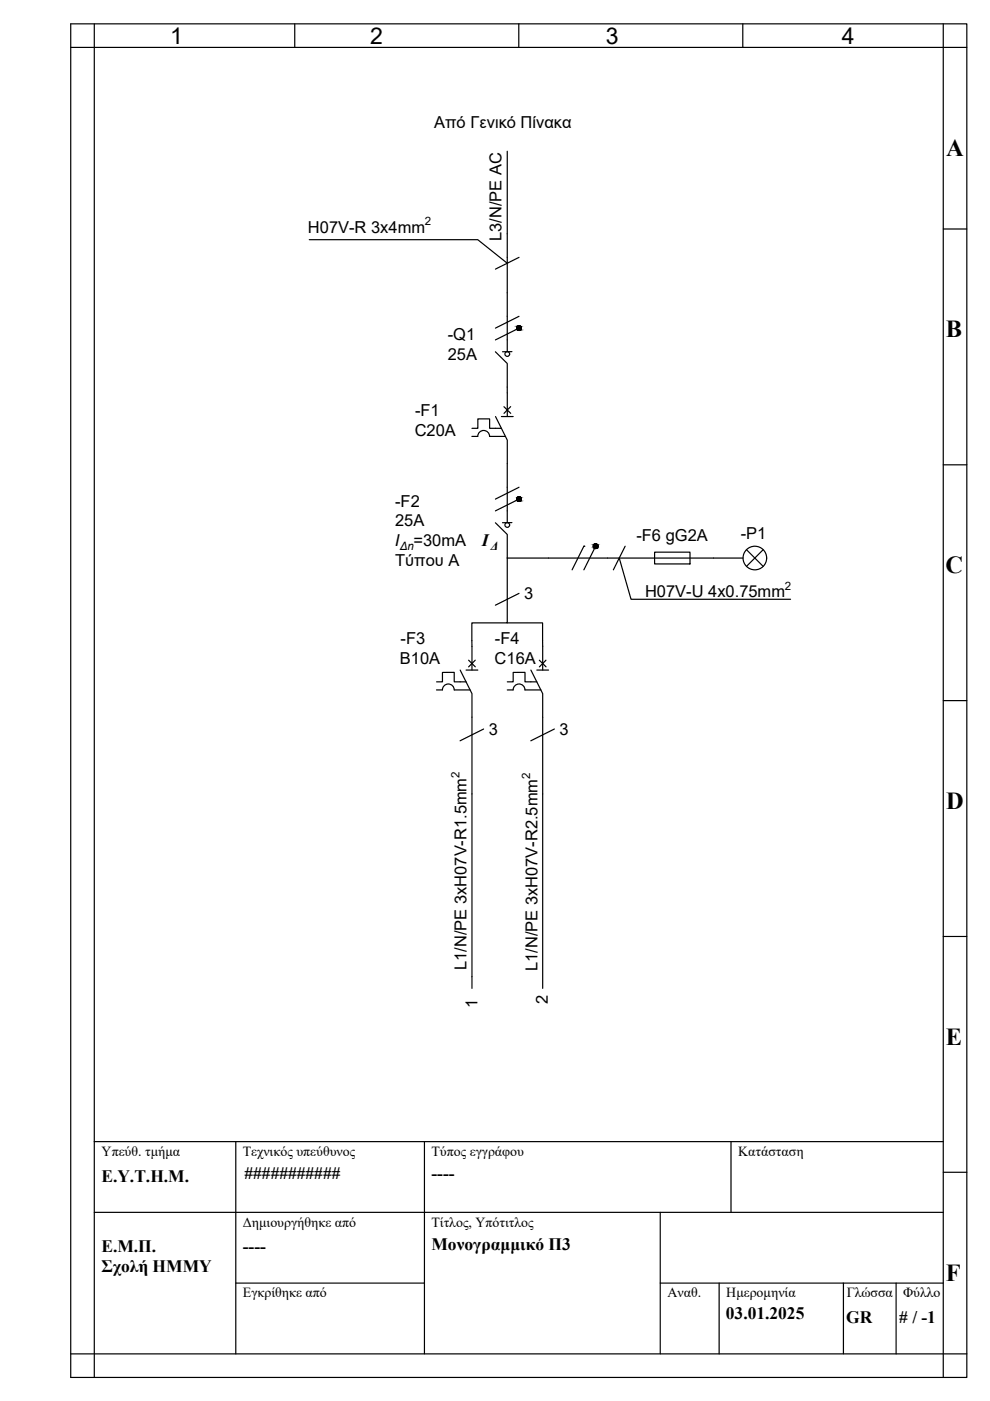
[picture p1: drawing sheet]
<svg xmlns="http://www.w3.org/2000/svg" width="210mm" height="297mm" viewBox="0 0 210 297" stroke-linecap="round" stroke-linejoin="round" font-family="sans-serif">
<!-- layer: 0 -->
<g fill="none" stroke="#000" stroke-width=".25">
<path d="M15 5.1h190v286.9h-190zM15 10.1h190M20 5.1v286.9M62.5 5.1v5M110 5.1v5M157.5 5.1v5M200 5.1v286.9M107.5 32.1v42.5M65.6 50.8h35.7l6.2 5M110 54.6l-5 2.5M200 48.6h5M105 74.6l2.5 2.5 .1 11.2"/>
<path d="M108.5 74.6h-2M110 67.1l-5 2.5M110 69.6l-5 2.5M100 92.5h1.3M100.1 90.8h1.2v-2h2.5v2h2.5M101.3 92.5a1.25 1.25 0 0 1 1.2-1.2 1.25 1.25 0 0 1 1.3 1.2M103.8 92.5h3.4M105.1 88.3l2.5 5-.1 17.5M106.3 88.3h2.5M106.8 86.2l1.5 1.4M108.3 86.2l-1.4 1.4M200 98.5h5"/>
<path d="M105 110.8l2.5 2.5v5M107.5 118.3h50M107.5 118.3v13.8h-7.5l.1 10M108.5 110.8h-2M110 103.3l-5 2.5M110 105.8l-5 2.5M123.8 115.8l-2.5 5M126.3 115.8l-2.5 5M131.3 118.3l2.5 8.8h33.8M132.5 115.8l-2.5 5M138.8 117.1h7.5v2.5h-7.5zM158.3 116.6l3.5 3.5"/>
<path d="M161.8 116.6l-3.5 3.5M99.4 140l1.4 1.4M100.8 140l-1.4 1.4M107.5 132.1h7.5l.1 10M110 125.8l-5 2.5M114.4 140l1.4 1.4M115.8 140l-1.4 1.4M92.5 146.3h1.3M92.6 144.6h1.2v-2h2.5v2h2.5M93.8 146.3a1.25 1.25 0 0 1 1.3-1.3 1.25 1.25 0 0 1 1.2 1.3h3.4M97.6 142.1l2.5 5v62.5M98.8 142.1h2.5"/>
<path d="M102.5 154.6l-5 2.5M107.5 146.3h1.3a1.25 1.25 0 0 1 1.3-1.3 1.25 1.25 0 0 1 1.2 1.3h3.4M107.6 144.6h1.2v-2h2.5v2h2.5M112.6 142.1l2.5 5v62.5M113.8 142.1h2.5M117.5 154.6l-5 2.5M200 148.5h5M200 198.6h5M20 242h180M20 257h180M50 242v45M90 242v45"/>
<path d="M140 257v30M155 242v15M200 248.5h5M50 272h40M140 272h60M152.5 272v15M178.8 272v15M190 272v15M15 287h190"/>
<circle cx="107.6" cy="75.1" r=".5"/>
<circle cx="110.1" cy="69.6" r=".5"/>
<circle cx="107.6" cy="111.3" r=".5"/>
<circle cx="110.1" cy="105.8" r=".5"/>
<circle cx="126.3" cy="115.8" r=".5"/>
<circle cx="160" cy="118.3" r="2.5"/>
</g>
<path d="M110 69.6h.1M110 105.8h.1M123.8 115.8h.1" fill="none" stroke="#000" stroke-width=".21"/>
<g fill="#000" stroke="#000" stroke-width=".21">
<path d="M110 69.1h.2zM109.9 69.1h.3z"/>
<path d="M109.9 69.1h.4zM109.8 69.1h.5z"/>
<path d="M109.9 70h.3zM109.9 70l.2 .1z"/>
<path d="M109.8 69.1l.5 .1zM109.7 69.2h.6z"/>
<path d="M109.8 70h.5zM109.8 70h.4z"/>
<path d="M109.7 69.2h.7zM109.7 69.2h.7z"/>
<path d="M109.7 70h.6zM109.7 70h.6z"/>
<path d="M109.7 69.2l.8 .1zM109.7 69.2l.8 .1z"/>
<path d="M109.7 69.9h.7zM109.7 69.9l.6 .1z"/>
<path d="M109.6 69.3l.9 .1zM109.6 69.3l.9 .1z"/>
<path d="M109.6 69.8h.9zM109.6 69.8l.8 .1z"/>
<path d="M109.6 69.4l.9 .1zM109.6 69.4l.9 .1z"/>
<path d="M109.6 69.8h.9zM109.6 69.8h.9z"/>
<path d="M109.5 69.5l1 .1zM109.5 69.5l1 .1z"/>
<path d="M109.5 69.7h1zM109.5 69.7l1 .1z"/>
<path d="M109.5 69.6h1zM109.5 69.6l1 .1z"/>
<path d="M110 105.3h.2zM109.9 105.3h.3z"/>
<path d="M109.9 105.3l.4 .1zM109.8 105.4h.5z"/>
<path d="M109.9 106.3h.3zM109.9 106.3h.2z"/>
<path d="M109.8 105.4h.5zM109.7 105.4h.6z"/>
<path d="M109.8 106.3h.5zM109.8 106.3h.4z"/>
<path d="M109.7 105.4l.7 .1zM109.7 105.4l.7 .1z"/>
<path d="M109.7 106.2h.6zM109.7 106.2l.6 .1z"/>
<path d="M109.7 105.5l.8 .1zM109.7 105.5l.8 .1z"/>
<path d="M109.7 106.1h.7zM109.7 106.1l.6 .1z"/>
<path d="M109.6 105.6h.9zM109.6 105.6h.9z"/>
<path d="M109.6 106.1h.9zM109.6 106.1h.8z"/>
<path d="M109.6 105.6l.9 .1zM109.6 105.6l.9 .1z"/>
<path d="M109.6 106h.9zM109.6 106l.9 .1z"/>
<path d="M109.5 105.7l1 .1zM109.5 105.7l1 .1z"/>
<path d="M109.5 105.9h1zM109.5 105.9l1 .1z"/>
<path d="M109.5 105.8h1zM109.5 105.8l1 .1z"/>
<path d="M126.2 115.3h.2zM126.2 115.3h.2z"/>
<path d="M126.2 115.3l.3 .1zM126.1 115.4h.4z"/>
<path d="M126.2 116.3h.2zM126.2 116.3h.1z"/>
<path d="M126.1 115.4h.5zM126 115.4h.6z"/>
<path d="M126.1 116.3h.4zM126.1 116.3h.3z"/>
<path d="M126 115.4l.7 .1zM125.9 115.5h.8z"/>
<path d="M126 116.2h.6zM126 116.2l.5 .1z"/>
<path d="M125.9 115.5h.8zM125.9 115.5h.8z"/>
<path d="M125.9 116.1h.8zM125.9 116.1l.7 .1z"/>
<path d="M125.9 115.5l.9 .1zM125.9 115.5l.9 .1z"/>
<path d="M125.9 116.1h.8zM125.9 116.1h.8z"/>
<path d="M125.8 115.6l1 .1zM125.8 115.6l1 .1z"/>
<path d="M125.8 116h1zM125.8 116l.9 .1z"/>
<path d="M125.8 115.7l1 .1zM125.8 115.7l1 .1z"/>
<path d="M125.8 115.8l1 .1zM125.8 115.8l1 .1z"/>
<path d="M125.8 115.9h1zM125.8 115.9l1 .1z"/>
</g>
<g font-size="5.2">
<text x="200.6" y="33">Α</text>
<text x="200.5" y="71.5">B</text>
<text x="200.4" y="121.5">C</text>
<text x="200.6" y="171.5">D</text>
<text x="200.6" y="221.5">E</text>
<text x="200.5" y="271.5">F</text>
</g>
<g font-size="4.9">
<text x="36.1" y="9.3">1</text>
<text x="78.5" y="9.3">2</text>
<text x="128.4" y="9.3">3</text>
<text x="178.5" y="9.3">4</text>
</g>
<g font-size="3.7">
<text x="102.2" y="115.8">Ι</text>
<text x="21.5" y="250.5">Ε.Υ.Τ.Η.Μ.</text>
<text x="51.8" y="250">###########</text>
<text x="91.5" y="250">----</text>
<text x="21.5" y="265.5">Ε.Μ.Π.</text>
<text x="21.5" y="269.7">Σχολή ΗΜΜΥ</text>
<text x="51.5" y="265.5">----</text>
<text x="91.5" y="265.1">Μονογραμμικό Π3</text>
<text x="153.9" y="279.7">03.01.2025</text>
<text x="179.4" y="280.5">GR</text>
<text x="190.7" y="280.5"># / -1</text>
</g>
<g font-size="3.5">
<text x="92.1" y="27.2">Από Γενικό Πίνακα</text>
<text x="65.3" y="49.3">H07V-R 3x4mm</text>
<text x="106.3" y="51.1" transform="rotate(-90 106.3 51.1)">L3/N/PE AC</text>
<text x="94.9" y="72.1">-Q1</text>
<text x="94.9" y="76.3">25A</text>
<text x="88" y="88.3">-F1</text>
<text x="87.9" y="92.5">C20A</text>
<text x="83.8" y="107.4">-F2</text>
<text x="83.8" y="111.6">25A</text>
<text x="83.7" y="115.8">Ι</text>
<text x="83.8" y="119.9">Τύπου Α</text>
<text x="87.7" y="115.8">=30mA</text>
<text x="134.9" y="114.6">-F6 gG2A</text>
<text x="157" y="114.4">-P1</text>
<text x="111.1" y="127">3</text>
<text x="136.8" y="126.6">H07V-U 4x0.75mm</text>
<text x="84.9" y="136.6">-F3</text>
<text x="104.9" y="136.6">-F4</text>
<text x="84.8" y="140.7">B10A</text>
<text x="104.9" y="140.8">C16A</text>
<text x="103.6" y="155.8">3</text>
<text x="118.6" y="155.8">3</text>
<text x="98.9" y="205.7" transform="rotate(-90 98.9 205.7)">L1/N/PE 3xH07V-R1.5mm</text>
<text x="113.9" y="205.9" transform="rotate(-90 113.9 205.9)">L1/N/PE 3xH07V-R2.5mm</text>
<text x="101.2" y="213.8" transform="rotate(-90 101.2 213.8)">1</text>
<text x="116.2" y="212.9" transform="rotate(-90 116.2 212.9)">2</text>
</g>
<g font-size="3">
<text x="21.5" y="245.1">Υπεύθ. τμήμα</text>
<text x="51.5" y="245.1">Τεχνικός υπεύθυνος</text>
<text x="91.5" y="245">Τύπος εγγράφου</text>
<text x="156.5" y="245">Κατάσταση</text>
<text x="51.5" y="260.1">Δημιουργήθηκε από</text>
<text x="91.5" y="260.1">Τίτλος, Υπότιτλος</text>
<text x="51.5" y="275.1">Εγκρίθηκε από</text>
<text x="141.5" y="275.1">Αναθ.</text>
<text x="154" y="275">Ημερομηνία</text>
<text x="179.5" y="275.1">Γλώσσα</text>
<text x="191.5" y="275.1">Φύλλο</text>
</g>
<text font-size="2.6" x="104" y="116.6">Δ</text>
<g font-size="2.4">
<text x="90.1" y="47.8">2</text>
<text x="84.8" y="116.6">Δn</text>
<text x="166.4" y="125">2</text>
<text x="97.4" y="165" transform="rotate(-90 97.4 165)">2</text>
<text x="112.4" y="165.2" transform="rotate(-90 112.4 165.2)">2</text>
</g>
</svg>
